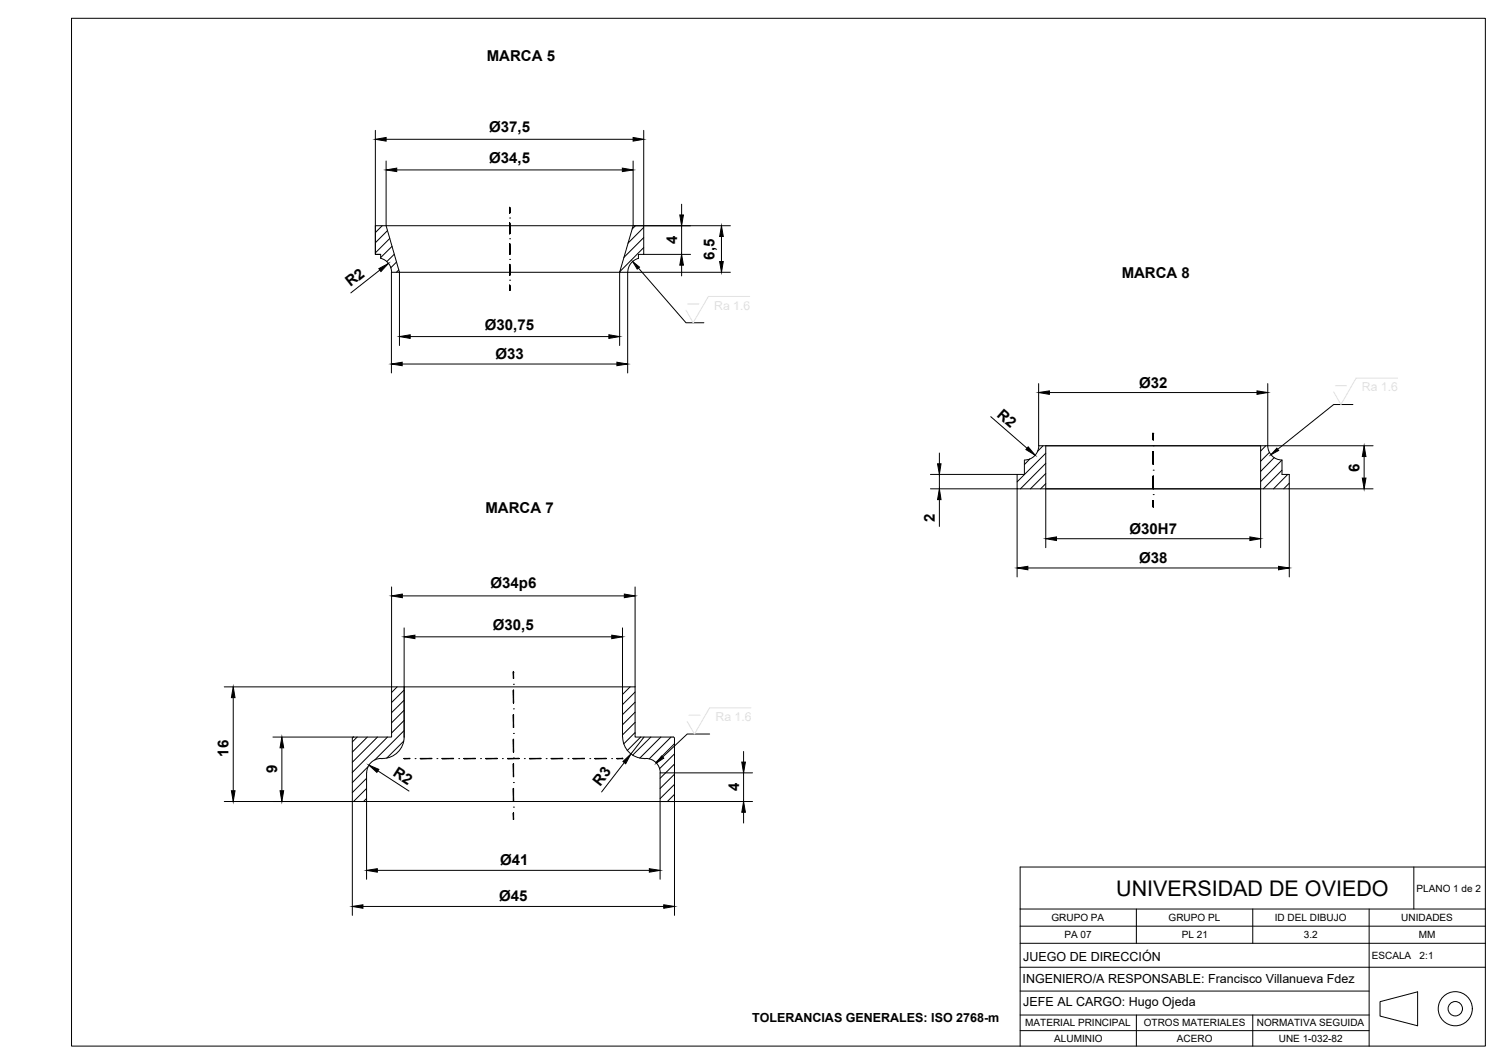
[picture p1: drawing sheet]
<svg xmlns="http://www.w3.org/2000/svg" width="420mm" height="297mm" viewBox="0 0 420 297" stroke-linecap="round" stroke-linejoin="round" font-family="sans-serif">
<!-- layer: 03_Ejes -->
<g fill="#000" stroke="#000" stroke-width=".28">
<path d="M142.4 58v1.5zM142.4 58v1.5zM142.4 58v1.5zM142.4 58v1.5z"/>
<path d="M142.4 73.8v3zM142.4 73.8v3zM142.4 73.8v3zM142.4 73.8v3z"/>
<path d="M142.4 68.1v2.9zM142.4 68.1v2.9zM142.4 68.1v2.9zM142.4 68.1v2.9z"/>
<path d="M142.4 62.3v3zM142.4 62.3v3zM142.4 62.3v3zM142.4 62.3v3z"/>
<path d="M142.4 79.6v1.5zM142.4 79.6v1.5zM142.4 79.6v1.5zM142.4 79.6v1.5z"/>
<path d="M322.2 132.9v3.6zM322.2 132.9v3.6zM322.2 132.9v3.6zM322.2 132.9v3.6z"/>
<path d="M322.2 126.1v3.5zM322.2 126.1v3.5zM322.2 126.1v3.5zM322.2 126.1v3.5z"/>
<path d="M322.2 121v1.8zM322.2 121v1.8zM322.2 121v1.8zM322.2 121v1.8z"/>
<path d="M322.2 139.7v1.8zM322.2 139.7v1.8zM322.2 139.7v1.8zM322.2 139.7v1.8z"/>
<path d="M143.4 192.7v3.5zM143.4 192.7l.1 3.5zM143.4 192.7l.1 3.5zM143.4 192.7l.1 3.5z"/>
<path d="M143.4 187.6v1.8zM143.4 187.6l.1 1.8zM143.4 187.6l.1 1.8zM143.4 187.6l.1 1.8z"/>
<path d="M112.9 211.7h1.6zM112.9 211.8l1.6-.1zM112.9 211.8l1.6-.1zM112.9 211.8h1.6z"/>
<path d="M117.4 211.7h3.2zM117.4 211.8l3.2-.1zM117.4 211.8l3.2-.1zM117.4 211.8h3.2z"/>
<path d="M123.5 211.7h3.2zM123.5 211.8l3.2-.1zM123.5 211.8l3.2-.1zM123.5 211.8h3.2z"/>
<path d="M129.6 211.7h3.2zM129.6 211.8l3.2-.1zM129.6 211.8l3.2-.1zM129.6 211.8h3.2z"/>
<path d="M135.7 211.7h3.2zM135.7 211.8l3.2-.1zM135.7 211.8l3.2-.1zM135.7 211.8h3.2z"/>
<path d="M141.8 211.7h3.2zM141.8 211.8l3.2-.1zM141.8 211.8l3.2-.1zM141.8 211.8h3.2z"/>
<path d="M143.4 213.3v3.5zM143.4 213.3l.1 3.5zM143.4 213.3l.1 3.5zM143.4 213.3l.1 3.5z"/>
<path d="M143.4 206.4v3.6zM143.4 206.4l.1 3.6zM143.4 206.4l.1 3.6zM143.4 206.4l.1 3.6z"/>
<path d="M143.4 199.5v3.6zM143.4 199.5l.1 3.6zM143.4 199.5l.1 3.6zM143.4 199.5l.1 3.6z"/>
<path d="M147.9 211.7h3.2zM147.9 211.8l3.2-.1zM147.9 211.8l3.2-.1zM147.9 211.8h3.2z"/>
<path d="M154 211.7h3.2zM154 211.8l3.2-.1zM154 211.8l3.2-.1zM154 211.8h3.2z"/>
<path d="M160.1 211.7h3.2zM160.1 211.8l3.2-.1zM160.1 211.8l3.2-.1zM160.1 211.8h3.2z"/>
<path d="M166.2 211.7h3.2zM166.2 211.8l3.2-.1zM166.2 211.8l3.2-.1zM166.2 211.8h3.2z"/>
<path d="M172.3 211.7h1.6zM172.3 211.8l1.6-.1zM172.3 211.8l1.6-.1zM172.3 211.8h1.6z"/>
<path d="M143.4 227v1.8zM143.4 227l.1 1.8zM143.4 227l.1 1.8zM143.4 227l.1 1.8z"/>
<path d="M143.4 220.1v3.6zM143.4 220.1l.1 3.6zM143.4 220.1l.1 3.6zM143.4 220.1l.1 3.6z"/>
</g>
<g fill="none" stroke="#000" stroke-width=".28">
<path d="M142.4 58v1.5zM142.4 58h.1M142.4 79.6v1.5zM142.4 78.2h.1M142.4 73.8v3zM142.4 72.4h.1M142.4 68.1v2.9zM142.4 66.7h.1M142.4 62.3v3zM142.4 60.9h.1M142.4 81.1h.1M322.2 139.7v1.8z"/>
<path d="M322.2 138.1h.1M322.2 132.9v3.6zM322.2 131.3h.1M322.2 126.1v3.5zM322.2 124.4h.1M322.2 121v1.8zM322.2 121h.1M322.2 141.5h.1M143.4 199.5l.1 3.6zM143.4 197.9h.1M143.4 192.7l.1 3.5zM143.4 191h.1"/>
<path d="M143.4 187.6l.1 1.8zM143.4 187.6h.1M112.9 211.7v.1M112.9 211.7l1.6 .1zM116 211.8h.1M117.4 211.7l3.2 .1zM122 211.8h.1M123.5 211.7l3.2 .1zM128.1 211.8h.1M129.6 211.7l3.2 .1zM134.2 211.8h.1M135.7 211.7l3.2 .1z"/>
<path d="M140.3 211.8h.1M141.8 211.7l3.2 .1zM143.4 218.5h.1M143.4 213.3l.1 3.5zM143.4 211.6h.1M143.4 206.4l.1 3.6zM143.4 204.8h.1M146.5 211.8h.1M147.9 211.7l3.2 .1zM152.6 211.8h.1M154 211.7l3.2 .1zM158.7 211.8h.1"/>
<path d="M160.1 211.7l3.2 .1zM164.8 211.8h.1M166.2 211.7l3.2 .1zM170.9 211.8h.1M172.3 211.7l1.6 .1zM173.9 211.7v.1M143.4 228.8h.1M143.4 227l.1 1.8zM143.4 225.3h.1M143.4 220.1l.1 3.6z"/>
</g>
<!-- layer: 01_Contornos -->
<g fill="none" stroke="#000" stroke-width=".28">
<path d="M104.9 63v8h1.4M106.8 63l-1.9 1.9M107.9 63l3.7 13h-2.2a4 4 0 0 0-3-3.9l-.1-1.1M108.2 64.4l-3.3 3.4M108.9 66.6l-4 4M109.5 68.8l-3.2 3.1M110.2 71l-2.2 2.1M110.8 73.1l-1.7 1.7M111.4 75.3l-.7 .7M111.6 76h61.5M177.5 63l-.9 .9M179.8 63h-2.9l-3.8 13h2.3a3.9 3.9 0 0 1 3-3.8v-1.2h1.4v-8h-74.9v8h1.4"/>
<path d="M179.8 63.5l-4.4 4.4M179.8 66.3l-5.5 5.6M179.8 69.1l-6.7 6.7M287.7 128.1l-1.5 1.6M290.2 124.4h64a4.1 4.1 0 0 0 3.9 4.1v3.9h2.1v4.1h-76.1v-4.1h2.1v-4a3.9 3.9 0 0 0 4-4zM291.4 124.4l-1.5 1.6M292.1 126.5l-8 8M292.1 129.4l-7 7.1M292.1 132.2l-4.2 4.3M292.1 135l-1.4 1.5M292.1 124.4v12.1h60.1v-12.1M353.6 124.4l-1.4 1.5"/>
<path d="M354.6 126.3l-2.4 2.5M355.9 127.8l-3.7 3.8M358.1 128.5l-5.9 5.9M358.1 131.3l-5.2 5.2M359.7 132.4l-3.9 4.1M360.2 134.9l-1.6 1.6M111 191.8l-1.6 1.5M112.9 192.6l-3.5 3.5M112.9 195.5l-3.5 3.5M112.9 198.3l-3.5 3.5M173.9 191.8v14M176 191.8l-2.1 2.1"/>
<path d="M177.4 193.2l-3.5 3.5M177.4 196l-3.5 3.5M177.4 198.8l-3.5 3.5M98.4 206.1v17.7h90v-17.7M99.8 205.8l-1.4 1.3M102.4 217.3l-4 4M102.4 215.8v8M102.6 205.8l-4.2 4.2M102.8 214.1l-4.4 4.4M105.5 205.8l-7.1 7M108.2 205.8l-9.8 9.8M112.8 206.9l-4.8 4.8"/>
<path d="M112.9 205.8v-14h64.5v14h10.6l.4 .3M112.9 205.7a6 6 0 0 1-6.5 6 4 4 0 0 0-4 4M112.9 205.8v-14h-3.5v14l-10.6-.1-.4 .4M112.9 201.1l-3.5 3.5M112.9 203.9l-8.2 8.3M173.9 205.7a6.1 6.1 0 0 0 6.5 6.1M177.4 201.7l-3.5 3.5M177.4 204.5l-3.2 3.2M179 205.8l-3.8 3.7M180.4 211.7a4 4 0 0 1 4 4M181.8 205.8l-5.1 5M184.4 215.8v8"/>
<path d="M184.6 205.8l-5.9 5.9M187.5 205.8l-6.1 6.1M188.4 207.6l-5.2 5.3M188.4 210.5l-4.2 4.1M188.4 213.3l-4 4M188.4 216.1l-4 4M188.4 219l-4 4M102.4 220.1l-3.6 3.7M102.4 222.9l-.8 .9M188.4 221.8l-2 2M395 242v11.8"/>
</g>
<!-- layer: 04_Cotas -->
<g fill="none" stroke="#000" stroke-width=".28">
<path d="M104.9 36.4v26.6M107.9 38.9h69M179.8 36.4v26.6h24.2M107.9 44.9v18.1M110.8 47.4h63.1M176.9 44.9v18.1M190.4 57v3M106.1 75.4l-8.1 6.4M109.3 76v28.1M111.6 76v20.5M173.1 76v20.5M178.4 74.8l13.2 15.3h5"/>
<path d="M179.8 71h13.1M190.4 63v8M190.4 74v3M201.5 66v7M204 76h-28.7v28.1M114.6 94h55.5M112.4 101.6h59.9M276.8 116.3l10.1 8.8M290.2 107.1v17.3M293.2 109.6h58M354.2 107.1v17.3h29.4M378 112.9h-5.4l-15.6 12.5"/>
<path d="M259.9 136.5h24.2v24.6M259.9 132.4h24.2M262.4 126.5v3M262.4 132.4v4.1M262.4 139.5v7.5M292.1 136.5v16.4M352.2 136.5v16.4M381.1 127.5v6M383.6 136.5h-23.4v24.6M287.1 158.6h70.1M295.1 150.4h54.1M109.4 163.9v27.9h-46.7"/>
<path d="M112.4 166.4h62M112.9 175.3v16.5M115.9 177.8h55M173.9 175.3v16.5M177.4 163.9v27.9M65.2 194.8v26M76.2 205.8h22.6M78.7 208.8v12M105.6 215.2l8.7 5.6M174.4 212.9l-6.3 8.2M179.9 205.8l-3.7 4.7M184.4 215.8h25.8"/>
<path d="M198.2 204.9h-6.2l-6.9 6.5M207.7 209.8v3M207.7 215.8v8M62.7 223.8h35.7v31.8M102.4 223.8v21.7M188.4 223.8v31.8M207.7 226.8v3M210.2 223.8h-25.8v21.7M101.4 253.1h84M105.4 243h76"/>
</g>
<g fill="#000" stroke="#000" stroke-width=".28">
<path d="M104.9 38.9l3-.5v1zM176.9 38.4l2.9 .5-2.9 .5zM107.9 47.4l2.9-.5v1zM173.9 46.9l3 .5-3 .5zM105.8 75l2.7-1.4-2.1 2.2zM176.7 73l1.9 1.6-.6 .5zM189.9 60h1l-.5 3zM190.4 71l.5 3h-1zM201.5 63l.6 3h-1.1zM201 73h1.1l-.6 3zM111.6 94l3-.5v1zM170.1 93.5l3 .5-3 .5z"/>
<path d="M109.3 101.6l3.1-.5v1zM172.3 101.1l3 .5-3 .5zM290.2 109.6l3-.5v1zM351.2 109.1l3 .5-3 .5zM261.9 129.5h1l-.5 2.9zM262.4 136.5l.5 3h-1zM287.2 124.7l2 2.4-2.6-1.6zM356.7 125.1l.5 .7-2.2 1.1zM381.1 124.4l.5 3.1h-1zM380.6 133.5h1l-.5 3zM284.1 158.6l3-.5v1zM292.1 150.4l3-.5v1z"/>
<path d="M349.2 149.9l3 .5-3 .5zM357.2 158.1l3 .5-3 .5zM109.4 166.4l3-.6v1.1zM112.9 177.8l3-.5v1zM170.9 177.3l3 .5-3 .5zM174.4 165.8l3 .6-3 .5zM65.2 191.8l.5 3h-1.1zM78.7 205.8l.5 3h-1zM103 213.6l2.8 1.2-.5 .8zM174 212.6l2.2-2.1-1.4 2.7zM184.8 211.1l.6 .6-2.1 1.3zM207.2 212.8h1l-.5 3z"/>
<path d="M64.6 220.8h1.1l-.5 3zM78.2 220.8h1l-.5 3zM207.7 223.8l.5 3h-1zM98.4 253.1l3-.5v1zM102.4 243l3-.5v1zM181.4 242.5l3 .5-3 .5zM185.4 252.6l3 .5-3 .5z"/>
</g>
<path d="M192.1 84.9h3.1M209.4 82.7h-11.5l-4.3 7.4-2-3.5M373 107.7h3.2M390.4 105.6h-11.6l-4.2 7.3-2-3.5M192.4 199.7h3.2M209.8 197.6h-11.6l-4.2 7.3-2-3.4" fill="none" stroke="#e1e1e1" stroke-width=".28"/>
<!-- layer: 0 -->
<g fill="none" stroke="#000" stroke-width=".28">
<path d="M20 5.1h395v286.9h-395zM285 253.8h130M285 258.6h130M317.5 253.8v9.5M350 253.8v9.5M382.5 253.8v38.2M415 242h-130v50M285 263.3h130M285 270h130M285 276.7h97.5M385.5 279.6l10.5-2.7v9.5l-10.5-2.7zM285 283.4h97.5"/>
<path d="M285 287.7h97.5M317.5 283.4v8.6M350 283.4v8.6"/>
<circle cx="406.5" cy="281.6" r="4.8"/>
<circle cx="406.5" cy="281.6" r="2.01"/>
</g>
<text font-size="6" x="311.8" y="250.1">UNIVERSIDAD DE OVIEDO</text>
<g font-size="4.2">
<text x="136" y="17.1">MARCA 5</text>
<text x="136.7" y="37">Ø37,5</text>
<text x="136.7" y="45.5">Ø34,5</text>
<text x="189.2" y="68.2" transform="rotate(-90 189.2 68.2)">4</text>
<text x="199.6" y="72.5" transform="rotate(-90 199.6 72.5)">6,5</text>
<text x="313.4" y="77.6">MARCA 8</text>
<text x="98" y="80.2" transform="rotate(-38 98 80.2)">R2</text>
<text x="135.5" y="92">Ø30,75</text>
<text x="138.4" y="100.2">Ø33</text>
<text x="318.2" y="108.2">Ø32</text>
<text x="278.3" y="116" transform="rotate(41 278.3 116)">R2</text>
<text x="379.8" y="131.6" transform="rotate(-90 379.8 131.6)">6</text>
<text x="135.6" y="143.2">MARCA 7</text>
<text x="261.2" y="145.8" transform="rotate(-90 261.2 145.8)">2</text>
<text x="315.6" y="149">Ø30H7</text>
<text x="318.2" y="157.2">Ø38</text>
<text x="137" y="164.3">Ø34p6</text>
<text x="137.7" y="175.9">Ø30,5</text>
<text x="63.8" y="211.3" transform="rotate(-90 63.8 211.3)">16</text>
<text x="77.4" y="215.9" transform="rotate(-90 77.4 215.9)">9</text>
<text x="109.6" y="216.3" transform="rotate(33 109.6 216.3)">R2</text>
<text x="167.6" y="219.6" transform="rotate(-52 167.6 219.6)">R3</text>
<text x="206.5" y="220.9" transform="rotate(-90 206.5 220.9)">4</text>
<text x="139.7" y="241.6">Ø41</text>
<text x="139.4" y="251.7">Ø45</text>
</g>
<g font-size="3.5">
<text x="285.9" y="268.3">JUEGO DE DIRECCIÓN</text>
<text x="285.7" y="274.5">INGENIERO/A RESPONSABLE: Francisco Villanueva Fdez</text>
<text x="285.9" y="280.9">JEFE AL CARGO: Hugo Ojeda</text>
<text x="210.1" y="285.2">TOLERANCIAS GENERALES: ISO 2768-m</text>
</g>
<g font-size="2.8">
<text x="395.7" y="248.9">PLANO 1 de 2</text>
<text x="293.8" y="257.2">GRUPO PA</text>
<text x="326.5" y="257.2">GRUPO PL</text>
<text x="356.2" y="257.2">ID DEL DIBUJO</text>
<text x="391.5" y="257.2">UNIDADES</text>
<text x="297.4" y="261.9">PA 07</text>
<text x="330.2" y="262">PL 21</text>
<text x="364.3" y="261.9">3.2</text>
<text x="396.4" y="262">MM</text>
<text x="383.2" y="267.7">ESCALA</text>
<text x="396.6" y="267.7">2:1</text>
<text x="286.4" y="286.5">MATERIAL PRINCIPAL</text>
<text x="319.5" y="286.5">OTROS MATERIALES</text>
<text x="351.2" y="286.5">NORMATIVA SEGUIDA</text>
<text x="294.5" y="290.9">ALUMINIO</text>
<text x="328.8" y="290.9">ACERO</text>
<text x="357.3" y="290.9">UNE 1-032-82</text>
</g>
</svg>
